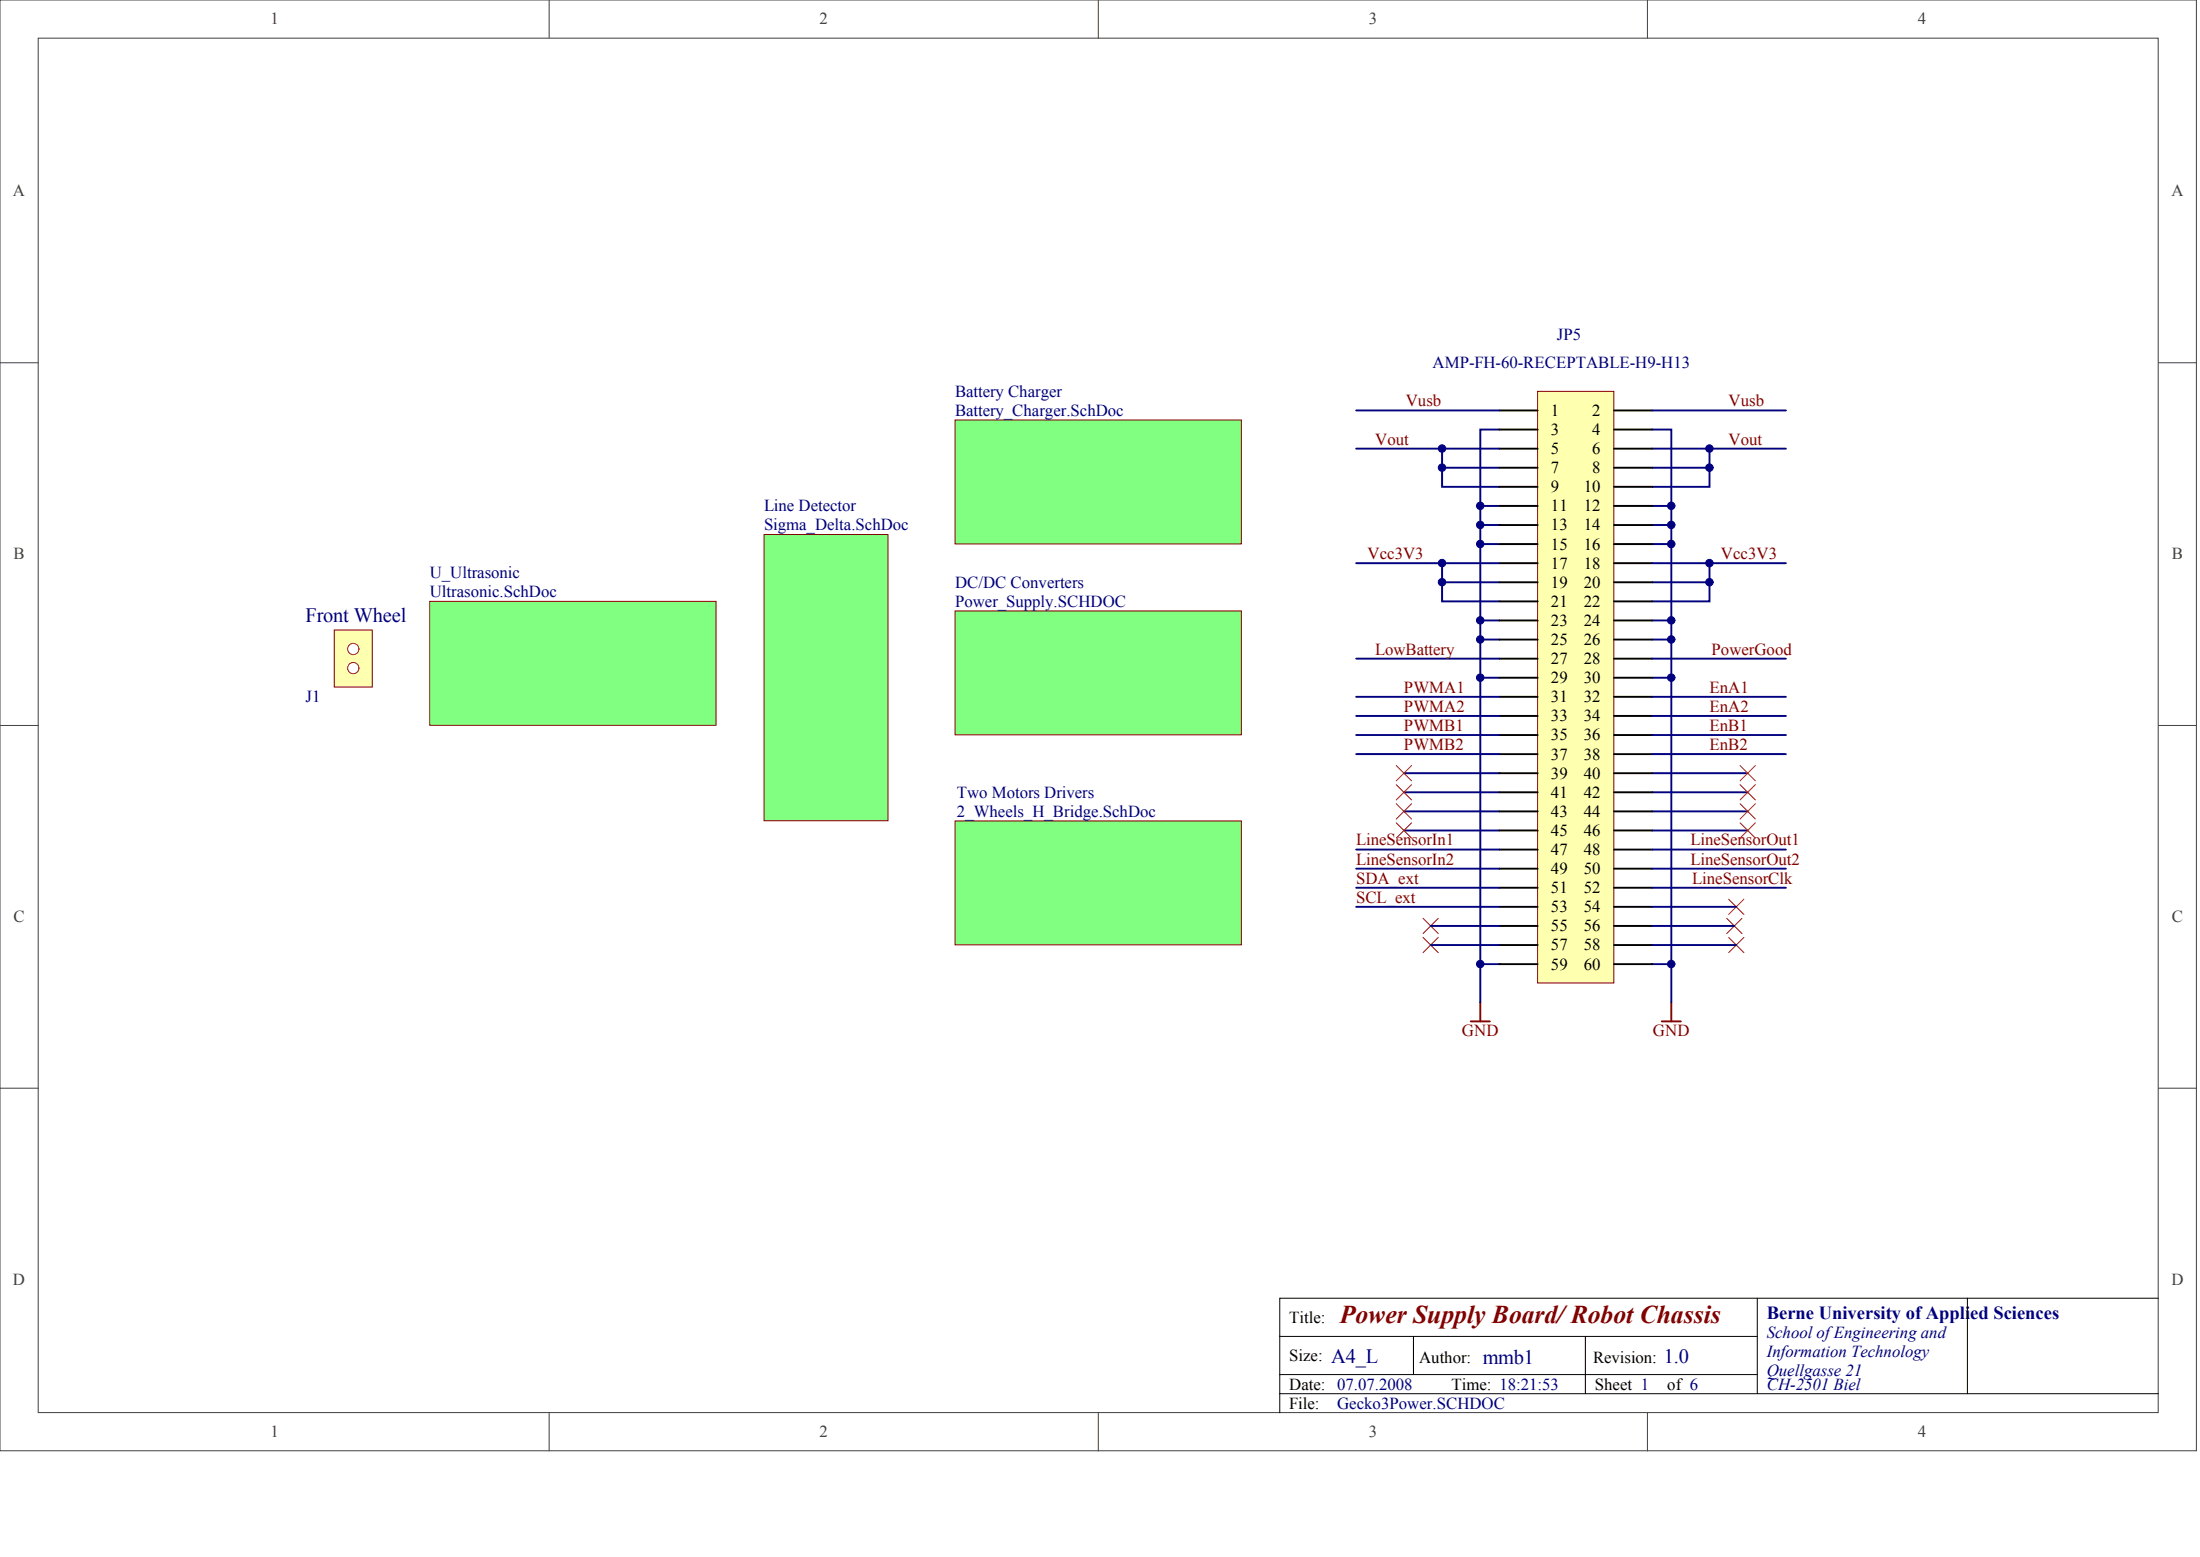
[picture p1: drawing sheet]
<svg xmlns="http://www.w3.org/2000/svg" width="840mm" height="594mm" viewBox="0 0 840 594" stroke-linecap="round" stroke-linejoin="round" font-family="sans-serif">
<g fill="#fff" stroke="#404040" stroke-width=".38">
<path d="M0 0h838.2v553.5h-838.2z"/>
<path d="M14.6 14.6h809.1v524.4h-809.1z"/>
</g>
<path d="M209.6 0v14.6M419.2 0v14.6M628.7 0v14.6M0 138.4h14.6M823.7 138.4h14.6M0 276.8h14.6M823.7 276.8h14.6M0 415.2h14.6M823.7 415.2h14.6M209.6 539.1v14.5M419.2 539.1v14.5M628.7 539.1v14.5" fill="none" stroke="#404040" stroke-width=".38"/>
<path d="M670.6 495.3v36.5M750.8 495.3h-262.4v43.8M823.7 495.3h-72.9v36.5M488.4 509.9h182.2M539.4 509.9v14.6M605 509.9v21.9M488.4 531.8h335.3M488.4 524.5h182.2" fill="none" stroke="#000" stroke-width=".38"/>
<g fill="none" stroke="#000080" stroke-width=".73">
<path d="M550.4 171.2v14.5h21.8M550.4 178.5h21.8M572.2 163.9h-7.3v29.1h7.3M630.6 163.9h7.2v29.1h-7.2M630.6 178.5h21.8M630.6 171.2h51M652.4 171.2v14.5h-21.8M564.9 193v14.6h7.3M637.8 193v14.6h-7.2M550.4 214.9v14.6h21.8M564.9 207.6v29.1h7.3M564.9 200.3h7.3"/>
<path d="M630.6 200.3h7.2M637.8 207.6v29.1h-7.2M652.4 214.9v14.6h-21.8M550.4 222.2h21.8M564.9 236.7v7.3h7.3M630.6 222.2h21.8M637.8 236.7v7.3h-7.2M564.9 244v14.6h7.3M564.9 258.6v109.3h7.3M637.8 244v14.6h-7.2M637.8 258.6v109.3h-7.2M535.8 295h36.4"/>
<path d="M630.6 295h36.4M535.8 302.3h36.4M535.8 309.6h36.4M535.8 316.9h36.4M630.6 302.3h36.4M630.6 309.6h36.4M630.6 316.9h36.4"/>
</g>
<path d="M586.8 149.3h29.1v225.8h-29.1z" fill="#ffffb0" stroke="#800000" stroke-width=".38"/>
<g fill="none" stroke="#000" stroke-width=".73">
<path d="M572.2 156.6h14.6M616 156.6h14.6M572.2 163.9h14.6M572.2 171.2h14.6M572.2 178.5h14.6M616 163.9h14.6M616 171.2h14.6M616 178.5h14.6M572.2 185.7h14.6M572.2 193h14.6M616 185.7h14.6M616 193h14.6"/>
<path d="M572.2 200.3h14.6M572.2 207.6h14.6M572.2 214.9h14.6M616 200.3h14.6M616 207.6h14.6M616 214.9h14.6M572.2 222.2h14.6M572.2 229.5h14.6M572.2 236.7h14.6M616 222.2h14.6M616 229.5h14.6M616 236.7h14.6"/>
<path d="M572.2 244h14.6M572.2 251.3h14.6M572.2 258.6h14.6M616 244h14.6M616 251.3h14.6M616 258.6h14.6M572.2 265.9h14.6M572.2 273.2h14.6M616 265.9h14.6M616 273.2h14.6M572.2 280.4h14.6M572.2 287.7h14.6"/>
<path d="M572.2 295h14.6M616 280.4h14.6M616 287.7h14.6M616 295h14.6M572.2 302.3h14.6M572.2 309.6h14.6M572.2 316.9h14.6M616 302.3h14.6M616 309.6h14.6M616 316.9h14.6M572.2 324.2h14.6M572.2 331.4h14.6"/>
<path d="M572.2 338.7h14.6M616 324.2h14.6M616 331.4h14.6M616 338.7h14.6M572.2 346h14.6M572.2 353.3h14.6M616 346h14.6M616 353.3h14.6M572.2 360.6h14.6M572.2 367.9h14.6M616 360.6h14.6M616 367.9h14.6"/>
</g>
<path d="M364.5 313.2h109.3v47.3h-109.3z" fill="#80ff80" stroke="#800000" stroke-width=".38"/>
<path d="M517.6 171.2h54.6" fill="none" stroke="#000080" stroke-width=".73"/>
<g fill="none" stroke="#f00" stroke-width=".38">
<path d="M532.9 292.1l5.8 5.8M532.9 299.4l5.8 5.8M538.7 292.1l-5.8 5.8M538.7 299.4l-5.8 5.8M664.1 292.1l5.8 5.8M664.1 299.4l5.8 5.8M669.9 292.1l-5.8 5.8M669.9 299.4l-5.8 5.8M532.9 306.7l5.8 5.8M532.9 314l5.8 5.8M538.7 306.7l-5.8 5.8M538.7 314l-5.8 5.8"/>
<path d="M664.1 306.7l5.8 5.8M664.1 314l5.8 5.8M669.9 306.7l-5.8 5.8M669.9 314l-5.8 5.8M543.1 350.4l5.8 5.8M543.1 357.7l5.8 5.8M548.9 350.4l-5.8 5.8M548.9 357.7l-5.8 5.8M659 350.4l5.8 5.8M659.7 343.1l5.8 5.8M659.7 357.7l5.8 5.8M664.8 350.4l-5.8 5.8"/>
<path d="M665.5 343.1l-5.8 5.8M665.5 357.7l-5.8 5.8"/>
</g>
<path d="M291.6 204h47.3v109.2h-47.3z" fill="#80ff80" stroke="#800000" stroke-width=".38"/>
<g fill="none" stroke="#000080" stroke-width=".73">
<path d="M517.6 156.6h54.6M630.6 156.6h51M517.6 214.9h54.6M630.6 214.9h51M517.6 251.3h54.6M630.6 251.3h51M517.6 265.9h54.6M517.6 273.2h54.6M630.6 265.9h51M630.6 273.2h51M517.6 280.4h54.6M517.6 287.7h54.6"/>
<path d="M630.6 280.4h51M630.6 287.7h51M517.6 338.7h54.6M517.6 324.2h54.6M517.6 331.4h54.6M630.6 338.7h51M630.6 324.2h51M630.6 331.4h51M517.6 346h54.6M546 353.3h26.2M630.6 346h32M630.6 353.3h31.3"/>
<path d="M546 360.6h26.2M630.6 360.6h32"/>
</g>
<path d="M164 229.5h109.3v47.2h-109.3z" fill="#80ff80" stroke="#800000" stroke-width=".38"/>
<path d="M561.3 389.7h7.3M564.9 382.4v7.3M634.2 389.7h7.3M637.8 382.4v7.3" fill="none" stroke="#800000" stroke-width=".73"/>
<path d="M564.9 367.9v14.5M637.8 367.9v14.5" fill="none" stroke="#000080" stroke-width=".73"/>
<g fill="#80ff80" stroke="#800000" stroke-width=".38">
<path d="M364.5 160.3h109.3v47.2h-109.3z"/>
<path d="M364.5 233.1h109.3v47.3h-109.3z"/>
</g>
<path d="M127.6 240.4h14.5v21.8h-14.5z" fill="#ffffb0" stroke="#800000" stroke-width=".38"/>
<g fill="#fff" stroke="#f00" stroke-width=".38">
<circle cx="134.8" cy="247.6" r="2.15"/>
<circle cx="134.8" cy="254.9" r="2.15"/>
</g>
<g fill="#000080" stroke="#000080" stroke-width=".38">
<circle cx="550.3" cy="222.1" r="1.42"/>
<circle cx="550.3" cy="214.9" r="1.42"/>
<circle cx="550.3" cy="178.4" r="1.42"/>
<circle cx="550.3" cy="171.1" r="1.42"/>
<circle cx="564.9" cy="367.8" r="1.42"/>
<circle cx="564.9" cy="258.6" r="1.42"/>
<circle cx="564.9" cy="244" r="1.42"/>
<circle cx="564.9" cy="236.7" r="1.42"/>
<circle cx="564.9" cy="207.6" r="1.42"/>
<circle cx="564.9" cy="200.3" r="1.42"/>
<circle cx="564.9" cy="193" r="1.42"/>
<circle cx="637.8" cy="367.8" r="1.42"/>
<circle cx="637.8" cy="258.6" r="1.42"/>
<circle cx="637.8" cy="244" r="1.42"/>
<circle cx="637.8" cy="236.7" r="1.42"/>
<circle cx="637.8" cy="207.6" r="1.42"/>
<circle cx="637.8" cy="200.3" r="1.42"/>
<circle cx="637.8" cy="193" r="1.42"/>
<circle cx="652.4" cy="222.1" r="1.42"/>
<circle cx="652.4" cy="214.9" r="1.42"/>
<circle cx="652.4" cy="178.4" r="1.42"/>
<circle cx="652.4" cy="171.1" r="1.42"/>
</g>
<text font-size="9.8" fill="#800000" x="511.4" y="504.6">Power Supply Board/ Robot Chassis</text>
<g font-size="7.8" fill="#000080">
<text x="116.6" y="237.3">Front Wheel</text>
<text x="508.1" y="519.9">A4_L</text>
<text x="565.9" y="520.5">mmb1</text>
<text x="634.9" y="519.9">1.0</text>
</g>
<text font-size="7.1" fill="#000080" x="674.3" y="503.1">Berne University of Applied Sciences</text>
<g font-size="6.4" fill="#404040">
<text x="103.2" y="9.3">1</text>
<text x="312.8" y="9.3">2</text>
<text x="522.4" y="9.3">3</text>
<text x="732" y="9.3">4</text>
<text x="5" y="74.9">A</text>
<text x="828.7" y="74.9">A</text>
<text x="5.2" y="213.3">B</text>
<text x="828.9" y="213.3">B</text>
<text x="5.2" y="351.7">C</text>
<text x="828.9" y="351.7">C</text>
<text x="5" y="490.1">D</text>
<text x="828.7" y="490.1">D</text>
<text x="103.2" y="548.4">1</text>
<text x="312.8" y="548.4">2</text>
<text x="522.4" y="548.4">3</text>
<text x="732" y="548.4">4</text>
</g>
<g font-size="6.4" fill="#000080">
<text x="594.1" y="129.5">JP5</text>
<text x="546.7" y="140.5">AMP-FH-60-RECEPTABLE-H9-H13</text>
<text x="364.5" y="151.4">Battery Charger</text>
<text x="364.5" y="158.7">Battery_Charger.SchDoc</text>
<text x="291.6" y="195.1">Line Detector</text>
<text x="291.6" y="202.4">Sigma_Delta.SchDoc</text>
<text x="164" y="220.6">U_Ultrasonic</text>
<text x="164" y="227.9">Ultrasonic.SchDoc</text>
<text x="364.5" y="224.2">DC/DC Converters</text>
<text x="364.5" y="231.5">Power_Supply.SCHDOC</text>
<text x="116.6" y="267.9">J1</text>
<text x="365.2" y="304.4">Two Motors Drivers</text>
<text x="365.2" y="311.7">2_Wheels_H_Bridge.SchDoc</text>
<text x="674.3" y="510.5">School of Engineering and</text>
<text x="674.3" y="517.8">Information Technology</text>
<text x="674.3" y="525.1">Quellgasse 21</text>
<text x="674.3" y="530.2">CH-2501 Biel</text>
<text x="510.3" y="537.5">Gecko3Power.SCHDOC</text>
</g>
<g font-size="6.4" fill="#800000">
<text x="536.5" y="155">Vusb</text>
<text x="659.7" y="155">Vusb</text>
<text x="524.9" y="169.6">Vout</text>
<text x="659.7" y="169.6">Vout</text>
<text x="521.9" y="213.3">Vcc3V3</text>
<text x="656.8" y="213.3">Vcc3V3</text>
<text x="524.9" y="249.7">LowBattery</text>
<text x="653.2" y="249.7">PowerGood</text>
<text x="535.8" y="264.3">PWMA1</text>
<text x="652.4" y="264.3">EnA1</text>
<text x="535.8" y="271.6">PWMA2</text>
<text x="652.4" y="271.6">EnA2</text>
<text x="535.8" y="278.9">PWMB1</text>
<text x="652.4" y="278.9">EnB1</text>
<text x="535.8" y="286.2">PWMB2</text>
<text x="652.4" y="286.2">EnB2</text>
<text x="517.6" y="322.6">LineSensorIn1</text>
<text x="645.1" y="322.6">LineSensorOut1</text>
<text x="517.6" y="329.9">LineSensorIn2</text>
<text x="645.1" y="329.9">LineSensorOut2</text>
<text x="517.6" y="337.2">SDA_ext</text>
<text x="645.9" y="337.2">LineSensorClk</text>
<text x="517.6" y="344.4">SCL_ext</text>
<text x="558" y="395.4">GND</text>
<text x="630.8" y="395.4">GND</text>
</g>
<g font-size="6.4">
<text x="591.9" y="158.7">1</text>
<text x="607.7" y="158.7">2</text>
<text x="591.9" y="166">3</text>
<text x="607.7" y="166">4</text>
<text x="591.9" y="173.2">5</text>
<text x="607.7" y="173.2">6</text>
<text x="591.9" y="180.5">7</text>
<text x="607.7" y="180.5">8</text>
<text x="591.9" y="187.8">9</text>
<text x="604.5" y="187.8">10</text>
<text x="591.9" y="195.1">11</text>
<text x="604.5" y="195.1">12</text>
<text x="591.9" y="202.4">13</text>
<text x="604.5" y="202.4">14</text>
<text x="591.9" y="209.7">15</text>
<text x="604.5" y="209.7">16</text>
<text x="591.9" y="217">17</text>
<text x="604.5" y="217">18</text>
<text x="591.9" y="224.2">19</text>
<text x="604.5" y="224.2">20</text>
<text x="591.9" y="231.5">21</text>
<text x="604.5" y="231.5">22</text>
<text x="591.9" y="238.8">23</text>
<text x="604.5" y="238.8">24</text>
<text x="591.9" y="246.1">25</text>
<text x="604.5" y="246.1">26</text>
<text x="591.9" y="253.4">27</text>
<text x="604.5" y="253.4">28</text>
<text x="591.9" y="260.7">29</text>
<text x="604.5" y="260.7">30</text>
<text x="591.9" y="267.9">31</text>
<text x="604.5" y="267.9">32</text>
<text x="591.9" y="275.2">33</text>
<text x="604.5" y="275.2">34</text>
<text x="591.9" y="282.5">35</text>
<text x="604.5" y="282.5">36</text>
<text x="591.9" y="289.8">37</text>
<text x="604.5" y="289.8">38</text>
<text x="591.9" y="297.1">39</text>
<text x="604.5" y="297.1">40</text>
<text x="591.9" y="304.4">41</text>
<text x="604.5" y="304.4">42</text>
<text x="591.9" y="311.7">43</text>
<text x="604.5" y="311.7">44</text>
<text x="591.9" y="318.9">45</text>
<text x="604.5" y="318.9">46</text>
<text x="591.9" y="326.2">47</text>
<text x="604.5" y="326.2">48</text>
<text x="591.9" y="333.5">49</text>
<text x="604.5" y="333.5">50</text>
<text x="591.9" y="340.8">51</text>
<text x="604.5" y="340.8">52</text>
<text x="591.9" y="348.1">53</text>
<text x="604.5" y="348.1">54</text>
<text x="591.9" y="355.4">55</text>
<text x="604.5" y="355.4">56</text>
<text x="591.9" y="362.6">57</text>
<text x="604.5" y="362.6">58</text>
<text x="591.9" y="369.9">59</text>
<text x="604.5" y="369.9">60</text>
<text x="492.1" y="504.7">Title:</text>
<text x="492.1" y="519.3">Size:</text>
<text x="541.6" y="520">Author:</text>
<text x="608" y="520">Revision:</text>
<text x="492.1" y="530.2">Date: 07.07.2008</text>
<text x="554" y="530.2">Time: 18:21:53</text>
<text x="608.7" y="530.2">Sheet 1</text>
<text x="636.3" y="530.2">of 6</text>
<text x="492.1" y="537.5">File:</text>
</g>
</svg>
